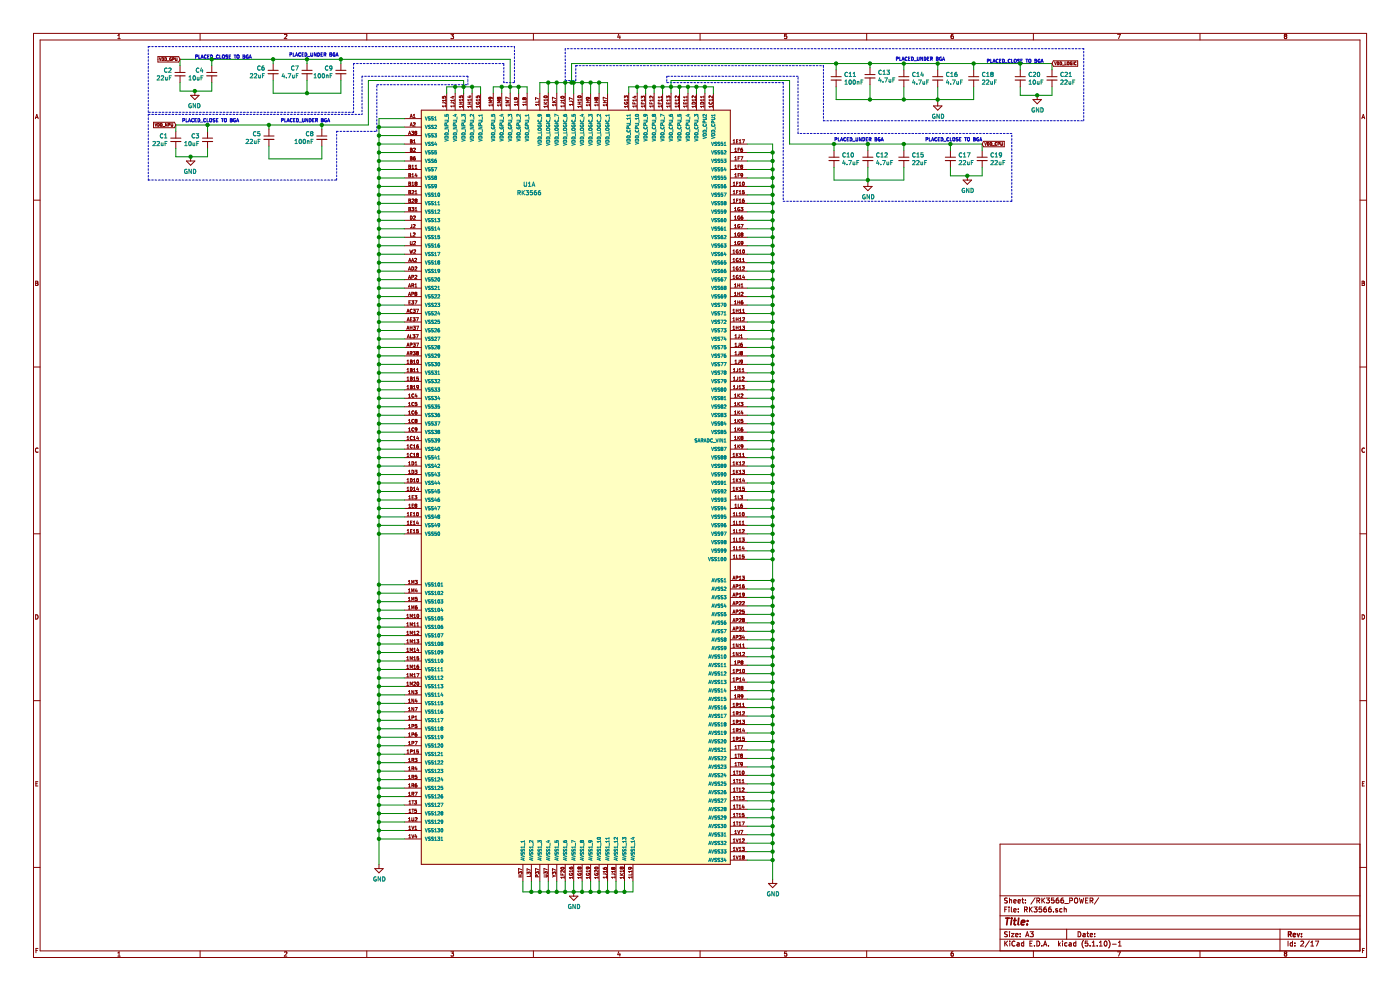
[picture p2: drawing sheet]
EESchema Schematic File Version 4
EELAYER 30 0
EELAYER END
$Descr A3 16535 11693
encoding utf-8
Sheet 2 17
Title ""
Date ""
Rev ""
Comp ""
Comment1 ""
Comment2 ""
Comment3 ""
Comment4 ""
$EndDescr
$Comp
L Device:C_Small C12
U 1 1
P 10250 1875
F 0 "C12" H 10342 1921 50  0000 L CNN
F 1 "4.7uF" H 10342 1830 50  0000 L CNN
F 2 "Capacitor_SMD:C_0402_1005Metric" H 10250 1875 50  0001 C CNN
F 3 "~" H 10250 1875 50  0001 C CNN
	1    10250 1875
	1    0    0    -1  
$EndComp
$Comp
L Device:C_Small C15
U 1 1
P 10675 1875
F 0 "C15" H 10767 1921 50  0000 L CNN
F 1 "22uF" H 10767 1830 50  0000 L CNN
F 2 "Capacitor_SMD:C_0402_1005Metric" H 10675 1875 50  0001 C CNN
F 3 "~" H 10675 1875 50  0001 C CNN
	1    10675 1875
	1    0    0    -1  
$EndComp
$Comp
L Device:C_Small C17
U 1 1
P 11225 1875
F 0 "C17" H 11317 1921 50  0000 L CNN
F 1 "22uF" H 11317 1830 50  0000 L CNN
F 2 "Capacitor_SMD:C_0402_1005Metric" H 11225 1875 50  0001 C CNN
F 3 "~" H 11225 1875 50  0001 C CNN
	1    11225 1875
	1    0    0    -1  
$EndComp
$Comp
L Device:C_Small C19
U 1 1
P 11600 1875
F 0 "C19" H 11692 1921 50  0000 L CNN
F 1 "22uF" H 11692 1830 50  0000 L CNN
F 2 "Capacitor_SMD:C_0402_1005Metric" H 11600 1875 50  0001 C CNN
F 3 "~" H 11600 1875 50  0001 C CNN
	1    11600 1875
	1    0    0    -1  
$EndComp
$Comp
L Device:C_Small C10
U 1 1
P 9850 1875
F 0 "C10" H 9942 1921 50  0000 L CNN
F 1 "4.7uF" H 9942 1830 50  0000 L CNN
F 2 "Capacitor_SMD:C_0402_1005Metric" H 9850 1875 50  0001 C CNN
F 3 "~" H 9850 1875 50  0001 C CNN
	1    9850 1875
	1    0    0    -1  
$EndComp
Wire Wire Line
	9850 1775 9850 1700
Wire Wire Line
	9850 1700 10250 1700
Wire Wire Line
	10250 1700 10250 1775
Wire Wire Line
	9850 1975 9850 2125
Wire Wire Line
	9850 2125 10250 2125
Wire Wire Line
	10250 2125 10250 1975
Wire Wire Line
	10250 1700 10675 1700
Wire Wire Line
	10675 1700 10675 1775
Connection ~ 10250 1700
Wire Wire Line
	10250 2125 10675 2125
Wire Wire Line
	10675 2125 10675 1975
Connection ~ 10250 2125
Wire Wire Line
	10675 1700 11225 1700
Wire Wire Line
	11225 1700 11225 1775
Connection ~ 10675 1700
Wire Wire Line
	11225 1700 11600 1700
Wire Wire Line
	11600 1700 11600 1775
Connection ~ 11225 1700
Wire Wire Line
	11225 1975 11225 2075
Wire Wire Line
	11225 2075 11425 2075
Wire Wire Line
	11600 2075 11600 1975
$Comp
L OLIMEX_Power:GND #PWR0111
U 1 1
P 10250 2150
F 0 "#PWR0111" H 10250 1900 50  0001 C CNN
F 1 "GND" H 10255 1977 50  0000 C CNN
F 2 "" H 10250 2150 60  0000 C CNN
F 3 "" H 10250 2150 60  0000 C CNN
	1    10250 2150
	1    0    0    -1  
$EndComp
Wire Wire Line
	10250 2150 10250 2125
$Comp
L OLIMEX_Power:GND #PWR0112
U 1 1
P 11425 2075
F 0 "#PWR0112" H 11425 1825 50  0001 C CNN
F 1 "GND" H 11430 1902 50  0000 C CNN
F 2 "" H 11425 2075 60  0000 C CNN
F 3 "" H 11425 2075 60  0000 C CNN
	1    11425 2075
	1    0    0    -1  
$EndComp
Connection ~ 11425 2075
Wire Wire Line
	11425 2075 11600 2075
Text Notes 9850 1675 0    39   ~ 0
PLACED_UNDER BGA
Text Notes 10925 1675 0    39   ~ 0
PLACED_CLOSE TO BGA
$Comp
L Device:C_Small C16
U 1 1
P 11075 925
F 0 "C16" H 11167 971 50  0000 L CNN
F 1 "4.7uF" H 11167 880 50  0000 L CNN
F 2 "Capacitor_SMD:C_0402_1005Metric" H 11075 925 50  0001 C CNN
F 3 "~" H 11075 925 50  0001 C CNN
	1    11075 925 
	1    0    0    -1  
$EndComp
$Comp
L Device:C_Small C18
U 1 1
P 11500 925
F 0 "C18" H 11592 971 50  0000 L CNN
F 1 "22uF" H 11592 880 50  0000 L CNN
F 2 "Capacitor_SMD:C_0402_1005Metric" H 11500 925 50  0001 C CNN
F 3 "~" H 11500 925 50  0001 C CNN
	1    11500 925 
	1    0    0    -1  
$EndComp
$Comp
L Device:C_Small C20
U 1 1
P 12050 925
F 0 "C20" H 12142 971 50  0000 L CNN
F 1 "10uF" H 12142 880 50  0000 L CNN
F 2 "Capacitor_SMD:C_0402_1005Metric" H 12050 925 50  0001 C CNN
F 3 "~" H 12050 925 50  0001 C CNN
	1    12050 925 
	1    0    0    -1  
$EndComp
$Comp
L Device:C_Small C21
U 1 1
P 12425 925
F 0 "C21" H 12517 971 50  0000 L CNN
F 1 "22uF" H 12517 880 50  0000 L CNN
F 2 "Capacitor_SMD:C_0402_1005Metric" H 12425 925 50  0001 C CNN
F 3 "~" H 12425 925 50  0001 C CNN
	1    12425 925 
	1    0    0    -1  
$EndComp
$Comp
L Device:C_Small C14
U 1 1
P 10675 925
F 0 "C14" H 10767 971 50  0000 L CNN
F 1 "4.7uF" H 10767 880 50  0000 L CNN
F 2 "Capacitor_SMD:C_0402_1005Metric" H 10675 925 50  0001 C CNN
F 3 "~" H 10675 925 50  0001 C CNN
	1    10675 925 
	1    0    0    -1  
$EndComp
Wire Wire Line
	10675 825  10675 750 
Wire Wire Line
	10675 750  11075 750 
Wire Wire Line
	11075 750  11075 825 
Wire Wire Line
	10675 1025 10675 1175
Wire Wire Line
	10675 1175 11075 1175
Wire Wire Line
	11075 1175 11075 1025
Wire Wire Line
	11075 750  11500 750 
Wire Wire Line
	11500 750  11500 825 
Connection ~ 11075 750 
Wire Wire Line
	11075 1175 11500 1175
Wire Wire Line
	11500 1175 11500 1025
Connection ~ 11075 1175
Wire Wire Line
	11500 750  12050 750 
Wire Wire Line
	12050 750  12050 825 
Connection ~ 11500 750 
Wire Wire Line
	12050 750  12425 750 
Wire Wire Line
	12425 750  12425 825 
Connection ~ 12050 750 
Wire Wire Line
	12050 1025 12050 1125
Wire Wire Line
	12050 1125 12250 1125
Wire Wire Line
	12425 1125 12425 1025
$Comp
L OLIMEX_Power:GND #PWR0113
U 1 1
P 11075 1200
F 0 "#PWR0113" H 11075 950 50  0001 C CNN
F 1 "GND" H 11080 1027 50  0000 C CNN
F 2 "" H 11075 1200 60  0000 C CNN
F 3 "" H 11075 1200 60  0000 C CNN
	1    11075 1200
	1    0    0    -1  
$EndComp
Wire Wire Line
	11075 1200 11075 1175
$Comp
L OLIMEX_Power:GND #PWR0114
U 1 1
P 12250 1125
F 0 "#PWR0114" H 12250 875 50  0001 C CNN
F 1 "GND" H 12255 952 50  0000 C CNN
F 2 "" H 12250 1125 60  0000 C CNN
F 3 "" H 12250 1125 60  0000 C CNN
	1    12250 1125
	1    0    0    -1  
$EndComp
Connection ~ 12250 1125
Wire Wire Line
	12250 1125 12425 1125
Text Notes 10575 725  0    39   ~ 0
PLACED_UNDER BGA
Text Notes 11650 750  0    39   ~ 0
PLACED_CLOSE TO BGA
$Comp
L Device:C_Small C13
U 1 1
P 10275 900
F 0 "C13" H 10367 946 50  0000 L CNN
F 1 "4.7uF" H 10367 855 50  0000 L CNN
F 2 "Capacitor_SMD:C_0402_1005Metric" H 10275 900 50  0001 C CNN
F 3 "~" H 10275 900 50  0001 C CNN
	1    10275 900 
	1    0    0    -1  
$EndComp
$Comp
L Device:C_Small C11
U 1 1
P 9875 925
F 0 "C11" H 9967 971 50  0000 L CNN
F 1 "100nF" H 9967 880 50  0000 L CNN
F 2 "Capacitor_SMD:C_0402_1005Metric" H 9875 925 50  0001 C CNN
F 3 "~" H 9875 925 50  0001 C CNN
	1    9875 925 
	1    0    0    -1  
$EndComp
Wire Wire Line
	9875 825  9875 750 
Wire Wire Line
	9875 750  10275 750 
Connection ~ 10675 750 
Wire Wire Line
	10275 800  10275 750 
Connection ~ 10275 750 
Wire Wire Line
	10275 750  10675 750 
Wire Wire Line
	9875 1025 9875 1175
Wire Wire Line
	9875 1175 10275 1175
Connection ~ 10675 1175
Wire Wire Line
	10275 1000 10275 1175
Connection ~ 10275 1175
Wire Wire Line
	10275 1175 10675 1175
Wire Wire Line
	9875 750  6750 750 
Wire Wire Line
	6750 750  6750 975 
Connection ~ 9875 750 
Connection ~ 6475 975 
Wire Wire Line
	6475 975  6375 975 
Connection ~ 6575 975 
Wire Wire Line
	6575 975  6475 975 
Wire Wire Line
	6575 975  6675 975 
Connection ~ 6675 975 
Wire Wire Line
	6675 975  6750 975 
Wire Wire Line
	6750 975  6775 975 
Connection ~ 6750 975 
Wire Wire Line
	6775 975  6875 975 
Connection ~ 6775 975 
Wire Wire Line
	6875 975  6975 975 
Connection ~ 6875 975 
Wire Wire Line
	6975 975  7075 975 
Connection ~ 6975 975 
Wire Wire Line
	7075 975  7175 975 
Connection ~ 7075 975 
Wire Wire Line
	7425 1025 7525 1025
Connection ~ 8325 1025
Wire Wire Line
	8325 1025 8425 1025
Connection ~ 8225 1025
Wire Wire Line
	8225 1025 8325 1025
Connection ~ 8125 1025
Wire Wire Line
	8125 1025 8225 1025
Connection ~ 8025 1025
Wire Wire Line
	8025 1025 8125 1025
Connection ~ 7925 1025
Wire Wire Line
	7925 1025 8025 1025
Connection ~ 7825 1025
Wire Wire Line
	7825 1025 7925 1025
Connection ~ 7725 1025
Wire Wire Line
	7725 1025 7825 1025
Connection ~ 7625 1025
Wire Wire Line
	7625 1025 7725 1025
Connection ~ 7525 1025
Wire Wire Line
	7525 1025 7625 1025
Wire Wire Line
	7925 1025 7925 950 
Wire Wire Line
	7925 950  9325 950 
Wire Wire Line
	9325 950  9325 1700
Wire Wire Line
	9325 1700 9850 1700
Connection ~ 9850 1700
$Comp
L Device:C_Small C9
U 1 1
P 4025 850
F 0 "C9" H 4117 896 50  0000 L CNN
F 1 "100nF" H 4117 805 50  0000 L CNN
F 2 "Capacitor_SMD:C_0402_1005Metric" H 4025 850 50  0001 C CNN
F 3 "~" H 4025 850 50  0001 C CNN
	1    4025 850 
	-1   0    0    -1  
$EndComp
Wire Wire Line
	4025 950  4025 1100
$Comp
L Device:C_Small C7
U 1 1
P 3625 850
F 0 "C7" H 3717 896 50  0000 L CNN
F 1 "4.7uF" H 3717 805 50  0000 L CNN
F 2 "Capacitor_SMD:C_0402_1005Metric" H 3625 850 50  0001 C CNN
F 3 "~" H 3625 850 50  0001 C CNN
	1    3625 850 
	-1   0    0    -1  
$EndComp
$Comp
L Device:C_Small C6
U 1 1
P 3225 850
F 0 "C6" H 3317 896 50  0000 L CNN
F 1 "22uF" H 3317 805 50  0000 L CNN
F 2 "Capacitor_SMD:C_0402_1005Metric" H 3225 850 50  0001 C CNN
F 3 "~" H 3225 850 50  0001 C CNN
	1    3225 850 
	-1   0    0    -1  
$EndComp
Wire Wire Line
	3225 1100 3225 950 
$Comp
L Device:C_Small C4
U 1 1
P 2500 875
F 0 "C4" H 2592 921 50  0000 L CNN
F 1 "10uF" H 2592 830 50  0000 L CNN
F 2 "Capacitor_SMD:C_0402_1005Metric" H 2500 875 50  0001 C CNN
F 3 "~" H 2500 875 50  0001 C CNN
	1    2500 875 
	-1   0    0    -1  
$EndComp
$Comp
L Device:C_Small C2
U 1 1
P 2125 875
F 0 "C2" H 2217 921 50  0000 L CNN
F 1 "22uF" H 2217 830 50  0000 L CNN
F 2 "Capacitor_SMD:C_0402_1005Metric" H 2125 875 50  0001 C CNN
F 3 "~" H 2125 875 50  0001 C CNN
	1    2125 875 
	-1   0    0    -1  
$EndComp
Wire Wire Line
	2500 700  2500 775 
Wire Wire Line
	2500 700  2125 700 
Wire Wire Line
	2125 700  2125 775 
Connection ~ 2500 700 
Wire Wire Line
	2500 975  2500 1075
Wire Wire Line
	2500 1075 2300 1075
Wire Wire Line
	2125 1075 2125 975 
$Comp
L OLIMEX_Power:GND #PWR0115
U 1 1
P 2300 1075
F 0 "#PWR0115" H 2300 825 50  0001 C CNN
F 1 "GND" H 2305 902 50  0000 C CNN
F 2 "" H 2300 1075 60  0000 C CNN
F 3 "" H 2300 1075 60  0000 C CNN
	1    2300 1075
	-1   0    0    -1  
$EndComp
Connection ~ 2300 1075
Wire Wire Line
	2300 1075 2125 1075
Text Notes 2975 700  2    39   ~ 0
PLACED_CLOSE TO BGA
Wire Wire Line
	4025 700  4025 750 
Wire Wire Line
	4025 700  3625 700 
Wire Wire Line
	3625 750  3625 700 
Connection ~ 3625 700 
Wire Wire Line
	3625 700  3225 700 
Wire Wire Line
	3225 750  3225 700 
Connection ~ 3225 700 
Wire Wire Line
	3225 700  2500 700 
Wire Wire Line
	4025 1100 3625 1100
Wire Wire Line
	3625 1100 3625 950 
Wire Wire Line
	3625 1100 3225 1100
Connection ~ 3625 1100
Text Notes 4000 675  2    39   ~ 0
PLACED_UNDER BGA
$Comp
L Device:C_Small C8
U 1 1
P 3800 1625
F 0 "C8" H 3892 1671 50  0000 L CNN
F 1 "100nF" H 3892 1580 50  0000 L CNN
F 2 "Capacitor_SMD:C_0402_1005Metric" H 3800 1625 50  0001 C CNN
F 3 "~" H 3800 1625 50  0001 C CNN
	1    3800 1625
	-1   0    0    -1  
$EndComp
Wire Wire Line
	3800 1725 3800 1875
$Comp
L Device:C_Small C5
U 1 1
P 3175 1625
F 0 "C5" H 3267 1671 50  0000 L CNN
F 1 "22uF" H 3267 1580 50  0000 L CNN
F 2 "Capacitor_SMD:C_0402_1005Metric" H 3175 1625 50  0001 C CNN
F 3 "~" H 3175 1625 50  0001 C CNN
	1    3175 1625
	-1   0    0    -1  
$EndComp
Wire Wire Line
	3175 1875 3175 1725
$Comp
L Device:C_Small C3
U 1 1
P 2450 1650
F 0 "C3" H 2542 1696 50  0000 L CNN
F 1 "10uF" H 2542 1605 50  0000 L CNN
F 2 "Capacitor_SMD:C_0402_1005Metric" H 2450 1650 50  0001 C CNN
F 3 "~" H 2450 1650 50  0001 C CNN
	1    2450 1650
	-1   0    0    -1  
$EndComp
$Comp
L Device:C_Small C1
U 1 1
P 2075 1650
F 0 "C1" H 2167 1696 50  0000 L CNN
F 1 "22uF" H 2167 1605 50  0000 L CNN
F 2 "Capacitor_SMD:C_0402_1005Metric" H 2075 1650 50  0001 C CNN
F 3 "~" H 2075 1650 50  0001 C CNN
	1    2075 1650
	-1   0    0    -1  
$EndComp
Wire Wire Line
	2450 1475 2450 1550
Wire Wire Line
	2450 1475 2075 1475
Wire Wire Line
	2075 1475 2075 1550
Connection ~ 2450 1475
Wire Wire Line
	2450 1750 2450 1850
Wire Wire Line
	2450 1850 2250 1850
Wire Wire Line
	2075 1850 2075 1750
$Comp
L OLIMEX_Power:GND #PWR0116
U 1 1
P 2250 1850
F 0 "#PWR0116" H 2250 1600 50  0001 C CNN
F 1 "GND" H 2255 1677 50  0000 C CNN
F 2 "" H 2250 1850 60  0000 C CNN
F 3 "" H 2250 1850 60  0000 C CNN
	1    2250 1850
	-1   0    0    -1  
$EndComp
Connection ~ 2250 1850
Wire Wire Line
	2250 1850 2075 1850
Text Notes 2825 1450 2    39   ~ 0
PLACED_CLOSE TO BGA
Wire Wire Line
	3800 1475 3800 1525
Wire Wire Line
	3175 1525 3175 1475
Connection ~ 3175 1475
Wire Wire Line
	3175 1475 2450 1475
Text Notes 3900 1450 2    39   ~ 0
PLACED_UNDER BGA
Wire Wire Line
	3175 1475 3800 1475
Wire Wire Line
	3175 1875 3800 1875
Wire Wire Line
	4025 700  6025 700 
Connection ~ 4025 700 
Wire Wire Line
	5825 1025 5925 1025
Connection ~ 6025 1025
Connection ~ 5925 1025
Wire Wire Line
	5925 1025 6025 1025
Wire Wire Line
	6025 1025 6125 1025
Wire Wire Line
	6125 1025 6225 1025
Connection ~ 6125 1025
Wire Wire Line
	5675 1025 5575 1025
Connection ~ 5375 1025
Wire Wire Line
	5375 1025 5275 1025
Connection ~ 5475 1025
Wire Wire Line
	5475 1025 5375 1025
Connection ~ 5575 1025
Wire Wire Line
	5575 1025 5475 1025
Wire Wire Line
	5475 1025 5475 950 
Wire Wire Line
	5475 950  4350 950 
Wire Wire Line
	4350 950  4350 1475
Wire Wire Line
	4350 1475 3800 1475
Connection ~ 3800 1475
Wire Notes Line
	6075 550  6075 975 
Wire Notes Line
	6075 975  5950 975 
Wire Notes Line
	5950 975  5950 750 
Wire Notes Line
	5950 750  4175 750 
Wire Notes Line
	4175 750  4175 1325
Wire Notes Line
	4175 1325 1750 1325
Wire Notes Line
	1750 1325 1750 550 
Wire Notes Line
	1750 550  6075 550 
Wire Notes Line
	1750 1350 1750 2125
Wire Notes Line
	1750 2125 3975 2125
Wire Notes Line
	3975 2125 3975 1550
Wire Notes Line
	4450 1000 5525 1000
Wire Notes Line
	5525 1000 5525 900 
Wire Notes Line
	5525 900  4275 900 
Wire Notes Line
	4275 900  4275 1350
Wire Notes Line
	1750 1350 4275 1350
Text GLabel 2075 1475 0    33   Input ~ 7
VDD_NPU
Text GLabel 2125 700  0    33   Input ~ 7
VDD_GPU
Text GLabel 12425 750  2    33   Input ~ 7
VDD_LOGIC
Text GLabel 11600 1700 2    33   Input ~ 7
VDD_CPU
Wire Notes Line
	6675 950  6800 950 
Wire Notes Line
	6800 950  6800 775 
Wire Notes Line
	6800 775  9725 775 
Wire Notes Line
	9725 775  9725 1425
Wire Notes Line
	9725 1425 12800 1425
Wire Notes Line
	12800 1425 12800 575 
Wire Notes Line
	12800 575  6675 575 
Wire Notes Line
	6675 575  6675 950 
Wire Notes Line
	7875 975  9250 975 
Wire Notes Line
	9250 975  9250 2375
Wire Notes Line
	9250 2375 11950 2375
Wire Notes Line
	11950 2375 11950 1575
Wire Notes Line
	11950 1575 9425 1575
Wire Notes Line
	9425 1575 9425 900 
Wire Notes Line
	9425 900  7875 900 
Wire Notes Line
	7875 900  7875 975 
$Comp
L OLIMEX_Power:GND #PWR0117
U 1 1
P 4475 10200
F 0 "#PWR0117" H 4475 9950 50  0001 C CNN
F 1 "GND" H 4480 10027 50  0000 C CNN
F 2 "" H 4475 10200 60  0000 C CNN
F 3 "" H 4475 10200 60  0000 C CNN
	1    4475 10200
	1    0    0    -1  
$EndComp
$Comp
L OLIMEX_Power:GND #PWR0118
U 1 1
P 9125 10375
F 0 "#PWR0118" H 9125 10125 50  0001 C CNN
F 1 "GND" H 9130 10202 50  0000 C CNN
F 2 "" H 9125 10375 60  0000 C CNN
F 3 "" H 9125 10375 60  0000 C CNN
	1    9125 10375
	1    0    0    -1  
$EndComp
$Comp
L OLIMEX_Power:GND #PWR0119
U 1 1
P 6775 10525
F 0 "#PWR0119" H 6775 10275 50  0001 C CNN
F 1 "GND" H 6780 10352 50  0000 C CNN
F 2 "" H 6775 10525 60  0000 C CNN
F 3 "" H 6775 10525 60  0000 C CNN
	1    6775 10525
	1    0    0    -1  
$EndComp
Wire Wire Line
	6175 10525 6275 10525
Connection ~ 6775 10525
Wire Wire Line
	6875 10525 6975 10525
Connection ~ 6875 10525
Connection ~ 6975 10525
Wire Wire Line
	6975 10525 7075 10525
Connection ~ 7075 10525
Wire Wire Line
	7075 10525 7175 10525
Wire Wire Line
	7175 10525 7275 10525
Connection ~ 7175 10525
Wire Wire Line
	7275 10525 7375 10525
Connection ~ 7275 10525
Wire Wire Line
	7375 10525 7475 10525
Connection ~ 7375 10525
Connection ~ 6275 10525
Wire Wire Line
	6275 10525 6375 10525
Connection ~ 6375 10525
Wire Wire Line
	6375 10525 6475 10525
Connection ~ 6475 10525
Wire Wire Line
	6475 10525 6575 10525
Connection ~ 6575 10525
Wire Wire Line
	6575 10525 6675 10525
Connection ~ 6675 10525
Wire Wire Line
	6675 10525 6775 10525
Wire Wire Line
	6775 10525 6875 10525
Connection ~ 4475 6900
Wire Wire Line
	4475 6900 4475 7000
Connection ~ 4475 7000
Wire Wire Line
	4475 7000 4475 7100
Connection ~ 4475 7100
Wire Wire Line
	4475 7100 4475 7200
Connection ~ 4475 7200
Wire Wire Line
	4475 7200 4475 7300
Connection ~ 4475 7300
Wire Wire Line
	4475 7300 4475 7400
Connection ~ 4475 7400
Wire Wire Line
	4475 7400 4475 7500
Connection ~ 4475 7500
Wire Wire Line
	4475 7500 4475 7600
Connection ~ 4475 7600
Wire Wire Line
	4475 7600 4475 7700
Connection ~ 4475 7700
Wire Wire Line
	4475 7700 4475 7800
Connection ~ 4475 7800
Wire Wire Line
	4475 7800 4475 7900
Connection ~ 4475 7900
Wire Wire Line
	4475 7900 4475 8000
Connection ~ 4475 8000
Wire Wire Line
	4475 8000 4475 8100
Connection ~ 4475 8100
Wire Wire Line
	4475 8100 4475 8200
Connection ~ 4475 8200
Wire Wire Line
	4475 8200 4475 8300
Connection ~ 4475 8300
Wire Wire Line
	4475 8300 4475 8400
Connection ~ 4475 8400
Wire Wire Line
	4475 8400 4475 8500
Connection ~ 4475 8500
Wire Wire Line
	4475 8500 4475 8600
Connection ~ 4475 8600
Wire Wire Line
	4475 8600 4475 8700
Connection ~ 4475 8700
Wire Wire Line
	4475 8700 4475 8800
Connection ~ 4475 8800
Wire Wire Line
	4475 8800 4475 8900
Connection ~ 4475 8900
Wire Wire Line
	4475 8900 4475 9000
Connection ~ 4475 9000
Wire Wire Line
	4475 9000 4475 9100
Connection ~ 4475 9100
Wire Wire Line
	4475 9100 4475 9200
Connection ~ 4475 9200
Wire Wire Line
	4475 9200 4475 9300
Connection ~ 4475 9300
Wire Wire Line
	4475 9300 4475 9400
Connection ~ 4475 9400
Wire Wire Line
	4475 9400 4475 9500
Connection ~ 4475 9500
Wire Wire Line
	4475 9500 4475 9600
Connection ~ 4475 9600
Wire Wire Line
	4475 9600 4475 9700
Connection ~ 4475 9700
Wire Wire Line
	4475 9700 4475 9800
Wire Wire Line
	4475 10200 4475 9900
Connection ~ 4475 9800
Wire Wire Line
	4475 9800 4475 9900
Connection ~ 4475 9900
Connection ~ 4475 6300
Wire Wire Line
	4475 6200 4475 6300
Connection ~ 4475 6200
Wire Wire Line
	4475 6100 4475 6200
Connection ~ 4475 6100
Wire Wire Line
	4475 6000 4475 6100
Connection ~ 4475 6000
Wire Wire Line
	4475 5900 4475 6000
Connection ~ 4475 5900
Wire Wire Line
	4475 5800 4475 5900
Connection ~ 4475 5800
Wire Wire Line
	4475 5700 4475 5800
Connection ~ 4475 5700
Wire Wire Line
	4475 5600 4475 5700
Connection ~ 4475 5600
Wire Wire Line
	4475 5500 4475 5600
Connection ~ 4475 5500
Wire Wire Line
	4475 5400 4475 5500
Connection ~ 4475 5400
Wire Wire Line
	4475 5300 4475 5400
Connection ~ 4475 5300
Wire Wire Line
	4475 5200 4475 5300
Connection ~ 4475 5200
Wire Wire Line
	4475 5100 4475 5200
Connection ~ 4475 5100
Wire Wire Line
	4475 5000 4475 5100
Connection ~ 4475 5000
Wire Wire Line
	4475 4900 4475 5000
Connection ~ 4475 4900
Wire Wire Line
	4475 4800 4475 4900
Connection ~ 4475 4800
Wire Wire Line
	4475 4700 4475 4800
Connection ~ 4475 4700
Wire Wire Line
	4475 4600 4475 4700
Connection ~ 4475 4600
Wire Wire Line
	4475 4500 4475 4600
Connection ~ 4475 4500
Wire Wire Line
	4475 4400 4475 4500
Connection ~ 4475 4400
Wire Wire Line
	4475 4300 4475 4400
Connection ~ 4475 4300
Wire Wire Line
	4475 4200 4475 4300
Connection ~ 4475 4200
Wire Wire Line
	4475 4100 4475 4200
Connection ~ 4475 4100
Wire Wire Line
	4475 4000 4475 4100
Connection ~ 4475 4000
Wire Wire Line
	4475 3900 4475 4000
Connection ~ 4475 3900
Wire Wire Line
	4475 3800 4475 3900
Connection ~ 4475 3800
Wire Wire Line
	4475 3700 4475 3800
Connection ~ 4475 3700
Wire Wire Line
	4475 3600 4475 3700
Connection ~ 4475 3600
Wire Wire Line
	4475 3500 4475 3600
Connection ~ 4475 3500
Wire Wire Line
	4475 3400 4475 3500
Connection ~ 4475 3400
Wire Wire Line
	4475 3300 4475 3400
Connection ~ 4475 3300
Wire Wire Line
	4475 3200 4475 3300
Connection ~ 4475 3200
Wire Wire Line
	4475 3100 4475 3200
Connection ~ 4475 3100
Wire Wire Line
	4475 3000 4475 3100
Connection ~ 4475 3000
Wire Wire Line
	4475 2900 4475 3000
Connection ~ 4475 2900
Wire Wire Line
	4475 2800 4475 2900
Connection ~ 4475 2800
Wire Wire Line
	4475 2700 4475 2800
Connection ~ 4475 2700
Wire Wire Line
	4475 2600 4475 2700
Connection ~ 4475 2600
Wire Wire Line
	4475 2500 4475 2600
Connection ~ 4475 2500
Wire Wire Line
	4475 2400 4475 2500
Connection ~ 4475 2400
Wire Wire Line
	4475 2300 4475 2400
Connection ~ 4475 2300
Wire Wire Line
	4475 2200 4475 2300
Connection ~ 4475 2200
Wire Wire Line
	4475 2100 4475 2200
Connection ~ 4475 2100
Wire Wire Line
	4475 2000 4475 2100
Connection ~ 4475 2000
Wire Wire Line
	4475 1900 4475 2000
Connection ~ 4475 1900
Wire Wire Line
	4475 1800 4475 1900
Connection ~ 4475 1800
Wire Wire Line
	4475 1700 4475 1800
Connection ~ 4475 1700
Wire Wire Line
	4475 1600 4475 1700
Connection ~ 4475 1600
Wire Wire Line
	4475 1500 4475 1600
Connection ~ 4475 1500
Wire Wire Line
	4475 1400 4475 1500
Wire Notes Line
	4450 1550 4450 1000
Wire Notes Line
	3975 1550 4450 1550
Connection ~ 9125 1800
Wire Wire Line
	9125 1700 9125 1800
Wire Wire Line
	9125 1800 9125 1900
Connection ~ 9125 1900
Connection ~ 9125 2000
Wire Wire Line
	9125 1900 9125 2000
Wire Wire Line
	9125 2000 9125 2100
Connection ~ 9125 2100
Connection ~ 9125 2200
Wire Wire Line
	9125 2100 9125 2200
Wire Wire Line
	9125 2200 9125 2300
Connection ~ 9125 2300
Connection ~ 9125 2400
Wire Wire Line
	9125 2300 9125 2400
Wire Wire Line
	9125 2400 9125 2500
Connection ~ 9125 2500
Connection ~ 9125 2600
Wire Wire Line
	9125 2500 9125 2600
Wire Wire Line
	9125 2600 9125 2700
Connection ~ 9125 2700
Connection ~ 9125 2800
Wire Wire Line
	9125 2700 9125 2800
Wire Wire Line
	9125 2800 9125 2900
Connection ~ 9125 2900
Connection ~ 9125 3000
Wire Wire Line
	9125 2900 9125 3000
Wire Wire Line
	9125 3000 9125 3100
Connection ~ 9125 3100
Connection ~ 9125 3200
Wire Wire Line
	9125 3100 9125 3200
Wire Wire Line
	9125 3200 9125 3300
Connection ~ 9125 3300
Connection ~ 9125 3400
Wire Wire Line
	9125 3300 9125 3400
Wire Wire Line
	9125 3400 9125 3500
Connection ~ 9125 3500
Connection ~ 9125 3600
Wire Wire Line
	9125 3500 9125 3600
Wire Wire Line
	9125 3600 9125 3700
Connection ~ 9125 3700
Connection ~ 9125 3800
Wire Wire Line
	9125 3700 9125 3800
Wire Wire Line
	9125 3800 9125 3900
Connection ~ 9125 3900
Connection ~ 9125 4000
Wire Wire Line
	9125 3900 9125 4000
Wire Wire Line
	9125 4000 9125 4100
Connection ~ 9125 4100
Connection ~ 9125 4200
Wire Wire Line
	9125 4100 9125 4200
Wire Wire Line
	9125 4200 9125 4300
Connection ~ 9125 4300
Connection ~ 9125 4400
Wire Wire Line
	9125 4300 9125 4400
Wire Wire Line
	9125 4400 9125 4500
Connection ~ 9125 4500
Connection ~ 9125 4600
Wire Wire Line
	9125 4500 9125 4600
Wire Wire Line
	9125 4600 9125 4700
Connection ~ 9125 4700
Connection ~ 9125 4800
Wire Wire Line
	9125 4700 9125 4800
Wire Wire Line
	9125 4800 9125 4900
Connection ~ 9125 4900
Connection ~ 9125 5000
Wire Wire Line
	9125 4900 9125 5000
Wire Wire Line
	9125 5000 9125 5100
Connection ~ 9125 5100
Connection ~ 9125 5200
Wire Wire Line
	9125 5100 9125 5200
Wire Wire Line
	9125 5200 9125 5300
Connection ~ 9125 5300
Connection ~ 9125 5400
Wire Wire Line
	9125 5300 9125 5400
Wire Wire Line
	9125 5400 9125 5500
Connection ~ 9125 5500
Connection ~ 9125 5600
Wire Wire Line
	9125 5500 9125 5600
Wire Wire Line
	9125 5600 9125 5700
Connection ~ 9125 5700
Connection ~ 9125 5800
Wire Wire Line
	9125 5700 9125 5800
Wire Wire Line
	9125 5800 9125 5900
Connection ~ 9125 5900
Connection ~ 9125 6000
Wire Wire Line
	9125 5900 9125 6000
Wire Wire Line
	9125 6000 9125 6100
Connection ~ 9125 6100
Connection ~ 9125 6200
Wire Wire Line
	9125 6100 9125 6200
Wire Wire Line
	9125 6200 9125 6300
Connection ~ 9125 6300
Connection ~ 9125 6400
Wire Wire Line
	9125 6300 9125 6400
Wire Wire Line
	9125 6400 9125 6500
Connection ~ 9125 6500
Connection ~ 9125 6600
Wire Wire Line
	9125 6500 9125 6600
Connection ~ 9125 7650
Wire Wire Line
	9125 7650 9125 7750
Connection ~ 9125 7750
Connection ~ 9125 7850
Wire Wire Line
	9125 7750 9125 7850
Wire Wire Line
	9125 7850 9125 7950
Connection ~ 9125 7950
Connection ~ 9125 8050
Wire Wire Line
	9125 7950 9125 8050
Wire Wire Line
	9125 8050 9125 8150
Connection ~ 9125 8150
Connection ~ 9125 8250
Wire Wire Line
	9125 8150 9125 8250
Wire Wire Line
	9125 8250 9125 8350
Connection ~ 9125 8350
Wire Wire Line
	6025 700  6025 1025
Wire Wire Line
	9125 7550 9125 7650
Connection ~ 9125 7550
Wire Wire Line
	9125 7450 9125 7550
Connection ~ 9125 7450
Wire Wire Line
	9125 7350 9125 7450
Connection ~ 9125 7350
Wire Wire Line
	9125 6600 9125 6850
Wire Wire Line
	9125 7250 9125 7350
Connection ~ 9125 7250
Connection ~ 9125 6850
Wire Wire Line
	9125 6850 9125 6950
Connection ~ 9125 6950
Wire Wire Line
	9125 6950 9125 7050
Connection ~ 9125 7050
Wire Wire Line
	9125 7050 9125 7150
Connection ~ 9125 7150
Wire Wire Line
	9125 7150 9125 7250
Wire Wire Line
	6575 10400 6575 10525
Wire Wire Line
	4475 3000 4775 3000
Wire Wire Line
	6475 10400 6475 10525
Wire Wire Line
	4775 2900 4475 2900
Wire Wire Line
	6375 10400 6375 10525
Wire Wire Line
	6275 10400 6275 10525
Wire Wire Line
	4475 2800 4775 2800
Wire Wire Line
	4775 2700 4475 2700
Wire Wire Line
	6175 10400 6175 10525
Wire Wire Line
	4475 3600 4775 3600
Wire Wire Line
	4475 2600 4775 2600
Wire Wire Line
	4775 1900 4475 1900
Wire Wire Line
	4775 2500 4475 2500
Wire Wire Line
	4475 2400 4775 2400
Wire Wire Line
	4775 2300 4475 2300
Wire Wire Line
	4475 1800 4775 1800
Wire Wire Line
	4475 2200 4775 2200
Wire Wire Line
	4775 2100 4475 2100
Wire Wire Line
	4475 2000 4775 2000
Wire Wire Line
	4775 1700 4475 1700
Wire Wire Line
	4475 4200 4775 4200
Wire Wire Line
	4475 3400 4775 3400
Wire Wire Line
	4775 3500 4475 3500
Wire Wire Line
	4775 4100 4475 4100
Wire Wire Line
	8825 7550 9125 7550
Wire Wire Line
	9125 7450 8825 7450
Wire Wire Line
	8825 7350 9125 7350
Wire Wire Line
	9125 7250 8825 7250
Wire Wire Line
	9125 7150 8825 7150
Wire Wire Line
	4775 3300 4475 3300
Wire Wire Line
	9125 7050 8825 7050
Wire Wire Line
	8825 6950 9125 6950
Wire Wire Line
	9125 6850 8825 6850
Wire Wire Line
	4475 4000 4775 4000
Wire Wire Line
	4775 3900 4475 3900
Wire Wire Line
	4475 3800 4775 3800
Wire Wire Line
	4475 3200 4775 3200
Wire Wire Line
	4775 3700 4475 3700
Wire Wire Line
	4775 3100 4475 3100
Wire Wire Line
	4475 1600 4775 1600
Wire Wire Line
	4775 1500 4475 1500
Wire Wire Line
	4475 1400 4775 1400
Wire Wire Line
	4775 9900 4475 9900
Wire Wire Line
	4775 9800 4475 9800
Wire Wire Line
	4475 9700 4775 9700
Wire Wire Line
	4775 9600 4475 9600
Wire Wire Line
	4475 9500 4775 9500
Wire Wire Line
	9125 8250 8825 8250
Wire Wire Line
	8825 8150 9125 8150
Wire Wire Line
	4775 9400 4475 9400
Wire Wire Line
	4475 9300 4775 9300
Wire Wire Line
	4775 9200 4475 9200
Wire Wire Line
	4475 9100 4775 9100
Wire Wire Line
	4775 9000 4475 9000
Wire Wire Line
	8825 8350 9125 8350
Wire Wire Line
	9125 7850 8825 7850
Wire Wire Line
	4475 8800 4775 8800
Wire Wire Line
	4775 8700 4475 8700
Wire Wire Line
	4475 8600 4775 8600
Wire Wire Line
	4775 8900 4475 8900
Wire Wire Line
	9125 8050 8825 8050
Wire Wire Line
	8825 7950 9125 7950
Wire Wire Line
	4475 8500 4775 8500
Wire Wire Line
	4775 8400 4475 8400
Wire Wire Line
	4475 8300 4775 8300
Wire Wire Line
	4775 8200 4475 8200
Wire Wire Line
	8825 7750 9125 7750
Wire Wire Line
	9125 7650 8825 7650
Wire Wire Line
	5825 1100 5825 1025
Wire Wire Line
	5925 1100 5925 1025
Wire Wire Line
	6025 1025 6025 1100
Wire Wire Line
	4475 7200 4775 7200
Wire Wire Line
	4775 7100 4475 7100
Wire Wire Line
	4475 7000 4775 7000
Wire Wire Line
	4775 6900 4475 6900
Wire Wire Line
	4475 8100 4775 8100
Wire Wire Line
	4775 8000 4475 8000
Wire Wire Line
	4475 7900 4775 7900
Wire Wire Line
	4775 7800 4475 7800
Wire Wire Line
	4775 7700 4475 7700
Wire Wire Line
	4475 7600 4775 7600
Wire Wire Line
	4775 7500 4475 7500
Wire Wire Line
	4475 7400 4775 7400
Wire Wire Line
	4775 7300 4475 7300
Wire Wire Line
	6125 1025 6125 1100
Wire Wire Line
	6225 1025 6225 1100
Wire Wire Line
	6375 975  6375 1100
Wire Wire Line
	9125 6000 8825 6000
Wire Wire Line
	8825 5900 9125 5900
Wire Wire Line
	7475 10525 7475 10400
Wire Wire Line
	9125 6600 8825 6600
Wire Wire Line
	8825 6500 9125 6500
Wire Wire Line
	9125 6400 8825 6400
Wire Wire Line
	8825 6300 9125 6300
Wire Wire Line
	9125 6200 8825 6200
Wire Wire Line
	8825 6100 9125 6100
Wire Wire Line
	8825 5300 9125 5300
Wire Wire Line
	9125 5200 8825 5200
Wire Wire Line
	6575 1100 6575 975 
Wire Wire Line
	8825 5100 9125 5100
Wire Wire Line
	9125 5000 8825 5000
Wire Wire Line
	8825 4900 9125 4900
Wire Wire Line
	9125 4800 8825 4800
Wire Wire Line
	8825 4700 9125 4700
Wire Wire Line
	7375 10525 7375 10400
Wire Wire Line
	9125 5800 8825 5800
Wire Wire Line
	8825 5700 9125 5700
Wire Wire Line
	9125 5600 8825 5600
Wire Wire Line
	8825 5500 9125 5500
Wire Wire Line
	9125 5400 8825 5400
Wire Wire Line
	6475 1100 6475 975 
Wire Wire Line
	8825 4300 9125 4300
Wire Wire Line
	9125 4200 8825 4200
Wire Wire Line
	6775 975  6775 1100
Wire Wire Line
	8825 4100 9125 4100
Wire Wire Line
	7275 10525 7275 10400
Wire Wire Line
	7175 10525 7175 10400
Wire Wire Line
	5275 1025 5275 1100
Wire Wire Line
	5375 1100 5375 1025
Wire Wire Line
	9125 4600 8825 4600
Wire Wire Line
	8825 4500 9125 4500
Wire Wire Line
	9125 4400 8825 4400
Wire Wire Line
	6675 1100 6675 975 
Wire Wire Line
	9125 4000 8825 4000
Wire Wire Line
	6975 975  6975 1100
Wire Wire Line
	7075 975  7075 1100
Wire Wire Line
	7175 975  7175 1100
Wire Wire Line
	9125 3600 8825 3600
Wire Wire Line
	8825 3500 9125 3500
Wire Wire Line
	5475 1100 5475 1025
Wire Wire Line
	5575 1100 5575 1025
Wire Wire Line
	8825 3900 9125 3900
Wire Wire Line
	9125 3800 8825 3800
Wire Wire Line
	8825 3700 9125 3700
Wire Wire Line
	6875 975  6875 1100
Wire Wire Line
	9125 3400 8825 3400
Wire Wire Line
	8825 2900 9125 2900
Wire Wire Line
	9125 2800 8825 2800
Wire Wire Line
	8825 2700 9125 2700
Wire Wire Line
	9125 2600 8825 2600
Wire Wire Line
	8825 2500 9125 2500
Wire Wire Line
	7075 10525 7075 10400
Wire Wire Line
	6975 10525 6975 10400
Wire Wire Line
	6875 10525 6875 10400
Wire Wire Line
	6775 10400 6775 10525
Wire Wire Line
	5675 1100 5675 1025
Wire Wire Line
	8825 3300 9125 3300
Wire Wire Line
	7425 1100 7425 1025
Wire Wire Line
	9125 3200 8825 3200
Wire Wire Line
	8825 3100 9125 3100
Wire Wire Line
	9125 3000 8825 3000
Wire Wire Line
	8825 2100 9125 2100
Wire Wire Line
	9125 2000 8825 2000
Wire Wire Line
	8825 1900 9125 1900
Wire Wire Line
	9125 1800 8825 1800
Wire Wire Line
	6675 10400 6675 10525
Wire Wire Line
	9125 2400 8825 2400
Wire Wire Line
	8825 2300 9125 2300
Wire Wire Line
	7525 1100 7525 1025
Wire Wire Line
	7625 1100 7625 1025
Wire Wire Line
	7725 1100 7725 1025
Wire Wire Line
	7825 1100 7825 1025
Wire Wire Line
	9125 2200 8825 2200
Wire Wire Line
	4475 6000 4775 6000
Wire Wire Line
	4775 5900 4475 5900
Wire Wire Line
	8825 1700 9125 1700
Wire Wire Line
	4775 6300 4475 6300
Wire Wire Line
	4475 6200 4775 6200
Wire Wire Line
	7925 1100 7925 1025
Wire Wire Line
	8025 1100 8025 1025
Wire Wire Line
	8125 1100 8125 1025
Wire Wire Line
	4775 6100 4475 6100
Wire Wire Line
	4475 5600 4775 5600
Wire Wire Line
	4475 5800 4775 5800
Wire Wire Line
	8225 1100 8225 1025
Wire Wire Line
	8325 1100 8325 1025
Wire Wire Line
	4775 5700 4475 5700
Wire Wire Line
	4775 5500 4475 5500
Wire Wire Line
	4775 5100 4475 5100
Wire Wire Line
	4475 5000 4775 5000
Wire Wire Line
	4775 4900 4475 4900
Wire Wire Line
	4475 4800 4775 4800
Wire Wire Line
	4775 4700 4475 4700
Wire Wire Line
	4475 5400 4775 5400
Wire Wire Line
	4775 5300 4475 5300
Wire Wire Line
	4475 5200 4775 5200
Wire Wire Line
	8425 1025 8425 1100
Wire Wire Line
	4475 4600 4775 4600
Wire Wire Line
	4775 4500 4475 4500
Wire Wire Line
	4475 4400 4775 4400
Wire Wire Line
	4775 4300 4475 4300
Wire Wire Line
	9125 8350 9125 8450
Connection ~ 9125 8450
Wire Wire Line
	9125 8450 9125 8550
Connection ~ 9125 8550
Wire Wire Line
	9125 8550 9125 8650
Connection ~ 9125 8650
Wire Wire Line
	9125 8650 9125 8750
Connection ~ 9125 8750
Wire Wire Line
	9125 8750 9125 8850
Connection ~ 9125 8850
Wire Wire Line
	9125 8850 9125 8950
Connection ~ 9125 8950
Wire Wire Line
	9125 9050 9125 9150
Wire Wire Line
	9125 8950 9125 9050
Connection ~ 9125 9050
Wire Wire Line
	9125 8450 8825 8450
Wire Wire Line
	8825 8550 9125 8550
Wire Wire Line
	9125 8650 8825 8650
Wire Wire Line
	8825 8750 9125 8750
Wire Wire Line
	9125 8850 8825 8850
Wire Wire Line
	8825 8950 9125 8950
Wire Wire Line
	9125 9050 8825 9050
Wire Wire Line
	8825 9150 9125 9150
Wire Wire Line
	9125 9250 8825 9250
Wire Wire Line
	8825 9350 9125 9350
Wire Wire Line
	9125 9450 8825 9450
Connection ~ 9125 9150
Wire Wire Line
	9125 9150 9125 9250
Connection ~ 9125 9250
Wire Wire Line
	9125 9250 9125 9350
Connection ~ 9125 9350
Wire Wire Line
	9125 9350 9125 9450
Connection ~ 9125 9450
Wire Wire Line
	9125 9450 9125 9550
Wire Wire Line
	8825 9550 9125 9550
Wire Wire Line
	9125 9650 8825 9650
Wire Wire Line
	8825 9750 9125 9750
Wire Wire Line
	9125 9850 8825 9850
Wire Wire Line
	9125 9950 8825 9950
Wire Wire Line
	8825 10050 9125 10050
Wire Wire Line
	9125 10150 8825 10150
Wire Wire Line
	9125 9550 9125 9650
Connection ~ 9125 9550
Connection ~ 9125 9650
Wire Wire Line
	9125 9650 9125 9750
Connection ~ 9125 9750
Wire Wire Line
	9125 9750 9125 9850
Connection ~ 9125 9850
Wire Wire Line
	9125 9850 9125 9950
Connection ~ 9125 9950
Wire Wire Line
	9125 9950 9125 10050
Connection ~ 9125 10050
Wire Wire Line
	9125 10050 9125 10150
Connection ~ 9125 10150
Wire Wire Line
	9125 10150 9125 10375
$Comp
L GCL_Integrated-Circuits:RK3566 U?
U 1 1
P 6775 800
AR Path="/62987DE9/636D2B4F" Ref="U?"  Part="2" 
AR Path="/636D2B4F" Ref="U?"  Part="1" 
AR Path="/61C96F04/636D2B4F" Ref="U1"  Part="1" 
F 0 "U1" H 6250 -575 50  0000 C CNN
F 1 "RK3566" H 6250 -675 50  0000 C CNN
F 2 "greencharge-footprints:RK366_BGA-565_20x18_15.5x14.4mm" H 6225 700 50  0001 C CNN
F 3 "" H 6225 700 50  0001 C CNN
	1    6775 800 
	1    0    0    -1  
$EndComp
Wire Wire Line
	4475 6300 4475 6900
$EndSCHEMATC
